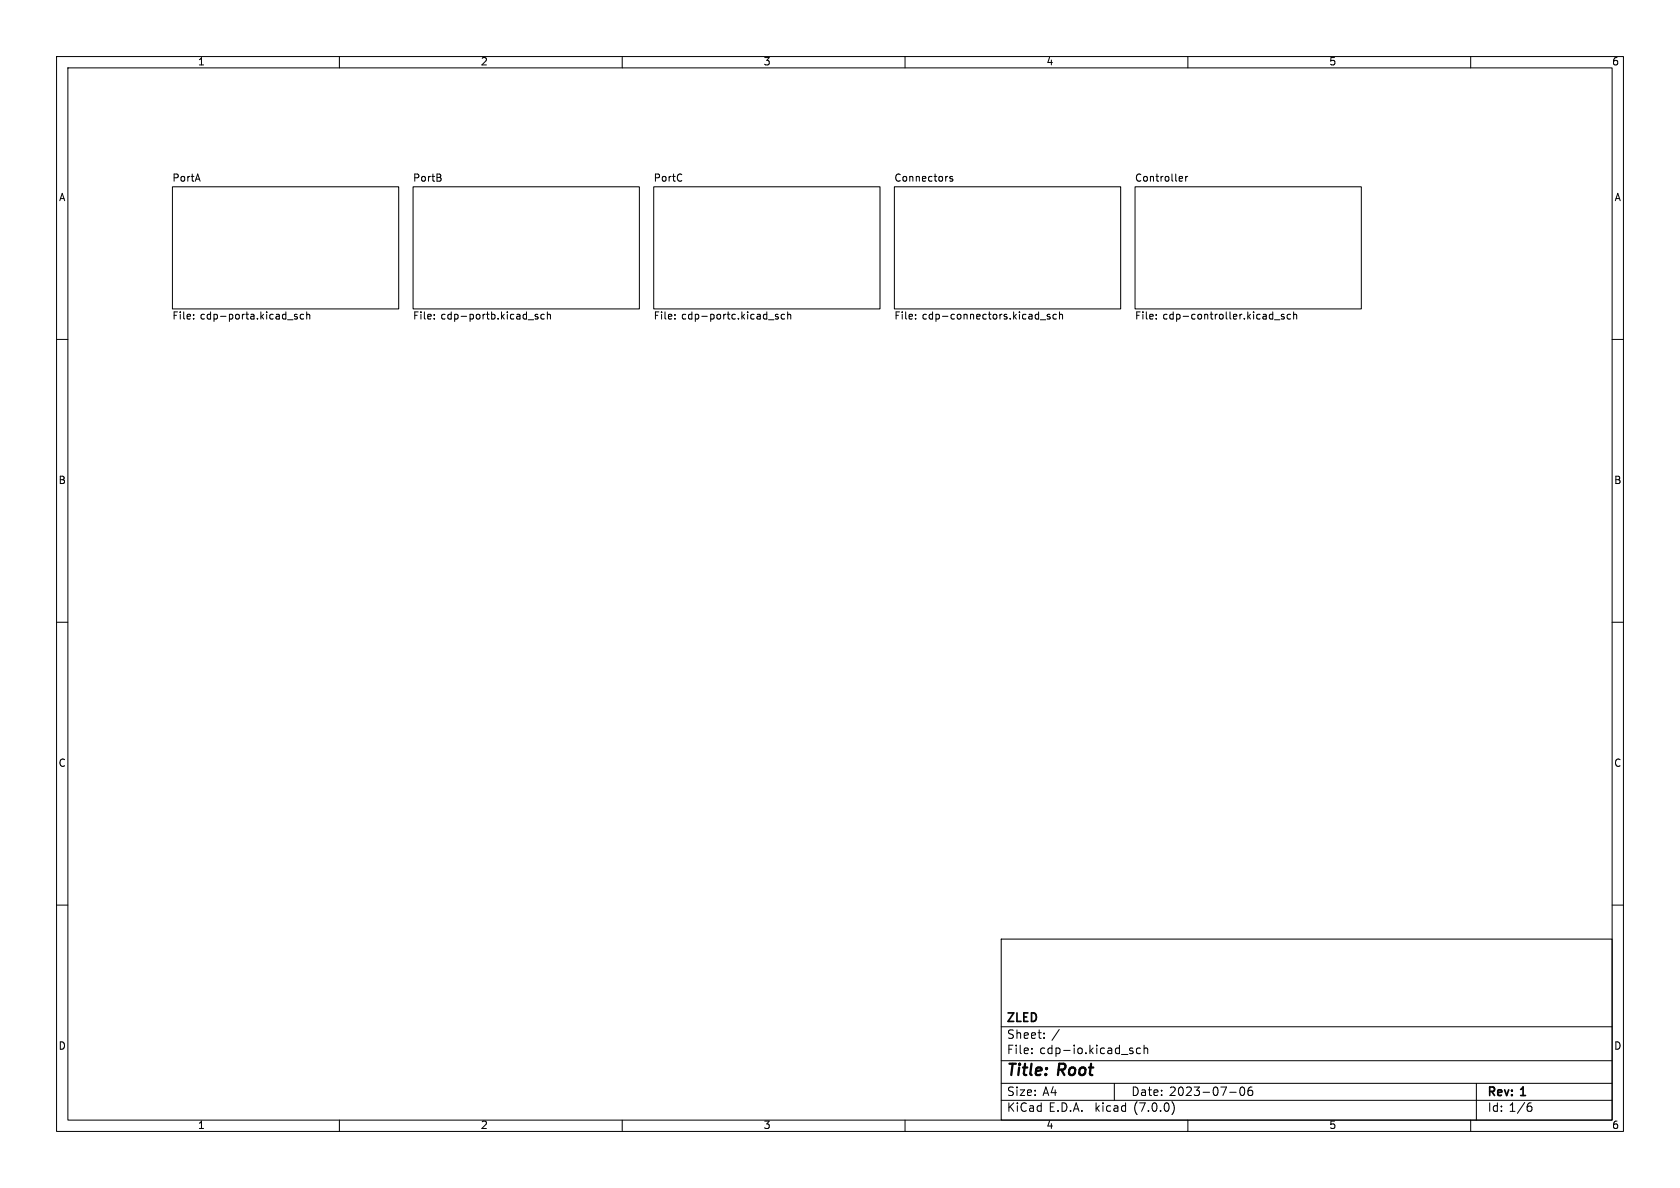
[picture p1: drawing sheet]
<svg xmlns="http://www.w3.org/2000/svg" width="297mm" height="210mm" viewBox="0 0 297 210" stroke-linecap="round" stroke-linejoin="round" font-family="sans-serif">
<g fill="none" stroke="#000" stroke-width=".18">
<path d="M10 10h277v190h-277zM12 12h273v186h-273zM60 10v2M110 10v2M160 10v2M210 10v2M260 10v2M30.5 33h40v21.6h-40zM73 33h40v21.6h-40zM115.6 33h40v21.6h-40zM158.1 33h40v21.6h-40zM168.4 31.2h-.3l-.2 .2 .1 .1 .4 .2v.3h-.5"/>
<path d="M200.7 33h40v21.6h-40zM208.9 31.2l.2 .3-.6 .1M209 32h-.1M209.6 31.2v.8M210 31.2l-.4 .2M10 60h2M34.2 56.3v.1M34.2 55.6v.1M50.8 56.5h1M52.5 55.6h-.3l-.2 .1 .1 .2 .4 .1v.3h-.5M53.7 55.6h-.4l-.2 .2 .1 .5h.5M54.2 55.7l.2-.1h.3l.1 .8"/>
<path d="M54.2 55.1v1.3M76.8 56.3v.1M76.8 55.6v.1M93.4 56.5h.9M95.1 55.6h-.3l-.2 .1 .1 .2 .4 .1v.3h-.5M96.2 55.6h-.3l-.3 .2 .1 .5h.5M96.8 55.7l.1-.1h.4v.8M96.8 55.1v1.3M119.3 56.3v.1M119.3 55.6v.1M135.9 56.5h.9M137.6 55.6h-.3l-.2 .1v.2l.5 .1v.3h-.5"/>
<path d="M138.7 55.6h-.4l-.2 .2 .1 .5h.5M139.3 55.7l.1-.1h.3l.1 .8M139.3 55.1v1.3M161.9 56.3v.1M161.9 55.6v.1M183.9 56.5h1M185.6 55.6h-.3l-.2 .1 .1 .2 .4 .1v.3h-.5M186.8 55.6h-.4l-.2 .2 .1 .5h.5M187.3 55.7l.2-.1h.3v.8M187.3 55.1v1.3M204.4 56.3v.1M204.4 55.6v.1"/>
<path d="M225.3 56.5h1M227 55.6h-.3l-.2 .1 .1 .2 .4 .1v.3h-.5M228.2 55.6h-.4l-.3 .2 .2 .5h.5M228.7 55.7l.2-.1h.3v.8M228.7 55.1v1.3M285 60h2M10 110h2M285 110h2M10 160h2M285 160h2M177 166h108v32h-108zM60 198v2"/>
<path d="M110 198v2M160 198v2M177 194.5h108M177 191.5h108M177 187.5h108M177 181.5h108M182.4 186.1v.2M182.4 185.3v.2M184.6 183.4v.2M184.6 182.6v.2M197 191.5v3M199.9 185.8h.4v.2l-.2 .3h-.3"/>
<path d="M199.9 185.3h.4M201.6 185.3h-.4l-.3 .2v.5l.1 .2h.6M202.3 185.4l.2-.1h.3l.1 1M202.3 184.8v1.5M207.2 194.8a1.74 1.74 0 0 1 0 2.2M210 198v2M217.4 193.1h1.1M219.4 192.2h.1a.81 .81 0 0 1 .6 .6 .81 .81 0 0 1-.3 .8l-.1 .1a.81 .81 0 0 1-.6-.7 .81 .81 0 0 1 .3-.8zM221.3 192.2a.59 .59 0 0 0-.7 .6v.6l.2 .2 .4 .1 .2-.2 .1-.5-.2-.2-.4-.1-.3 .3M260 198v2M261 191.5v6.5M270.3 195.5h.2l.3 .3v.5l-.5 .2"/>
<path d="M270.7 195h-.4"/>
</g>
<g font-size="2.8">
<text x="178" y="190.8">Title:</text>
<text x="187.1" y="190.8">Root</text>
</g>
<g font-size="2.1">
<text x="178" y="183.9">Sheet:</text>
<text x="178" y="181.1">ZLED</text>
<text x="185.9" y="183.9">/</text>
<text x="178" y="186.6">File:</text>
<text x="183.8" y="186.6">cdp-io.kicad_sch</text>
<text x="178" y="196.8">KiCad</text>
<text x="178" y="194">Size:</text>
<text x="184.3" y="194">A4</text>
<text x="185.4" y="196.8">E.D.A.</text>
<text x="193.7" y="196.8">kicad</text>
<text x="200" y="194">Date:</text>
<text x="200.6" y="196.8">(7.0.0)</text>
<text x="206.7" y="194">2023-07-06</text>
<text x="263" y="194.2">Rev:</text>
<text x="263" y="196.8">Id: 1/6</text>
<text x="269" y="194.2">1</text>
</g>
<g font-size="1.8">
<text x="35" y="11.8">1</text>
<text x="85" y="11.8">2</text>
<text x="135" y="11.8">3</text>
<text x="185" y="11.8">4</text>
<text x="235" y="11.8">5</text>
<text x="285" y="11.8">6</text>
<text x="10.4" y="35.8">A</text>
<text x="30.5" y="32.3">PortA</text>
<text x="73" y="32.3">PortB</text>
<text x="115.6" y="32.3">PortC</text>
<text x="158.1" y="32.3">Connectors</text>
<text x="200.7" y="32.3">Controller</text>
<text x="285.4" y="35.8">A</text>
<text x="30.5" y="56.8">File:</text>
<text x="35.4" y="56.8">cdp-porta.kicad_sch</text>
<text x="73" y="56.8">File:</text>
<text x="78" y="56.8">cdp-portb.kicad_sch</text>
<text x="115.6" y="56.8">File:</text>
<text x="120.5" y="56.8">cdp-portc.kicad_sch</text>
<text x="158.1" y="56.8">File:</text>
<text x="163.1" y="56.8">cdp-connectors.kicad_sch</text>
<text x="200.7" y="56.8">File:</text>
<text x="205.6" y="56.8">cdp-controller.kicad_sch</text>
<text x="10.3" y="85.8">B</text>
<text x="285.3" y="85.8">B</text>
<text x="10.3" y="135.8">C</text>
<text x="285.3" y="135.8">C</text>
<text x="10.3" y="185.8">D</text>
<text x="285.3" y="185.8">D</text>
<text x="35" y="199.8">1</text>
<text x="85" y="199.8">2</text>
<text x="135" y="199.8">3</text>
<text x="185" y="199.8">4</text>
<text x="235" y="199.8">5</text>
<text x="285" y="199.8">6</text>
</g>
</svg>
